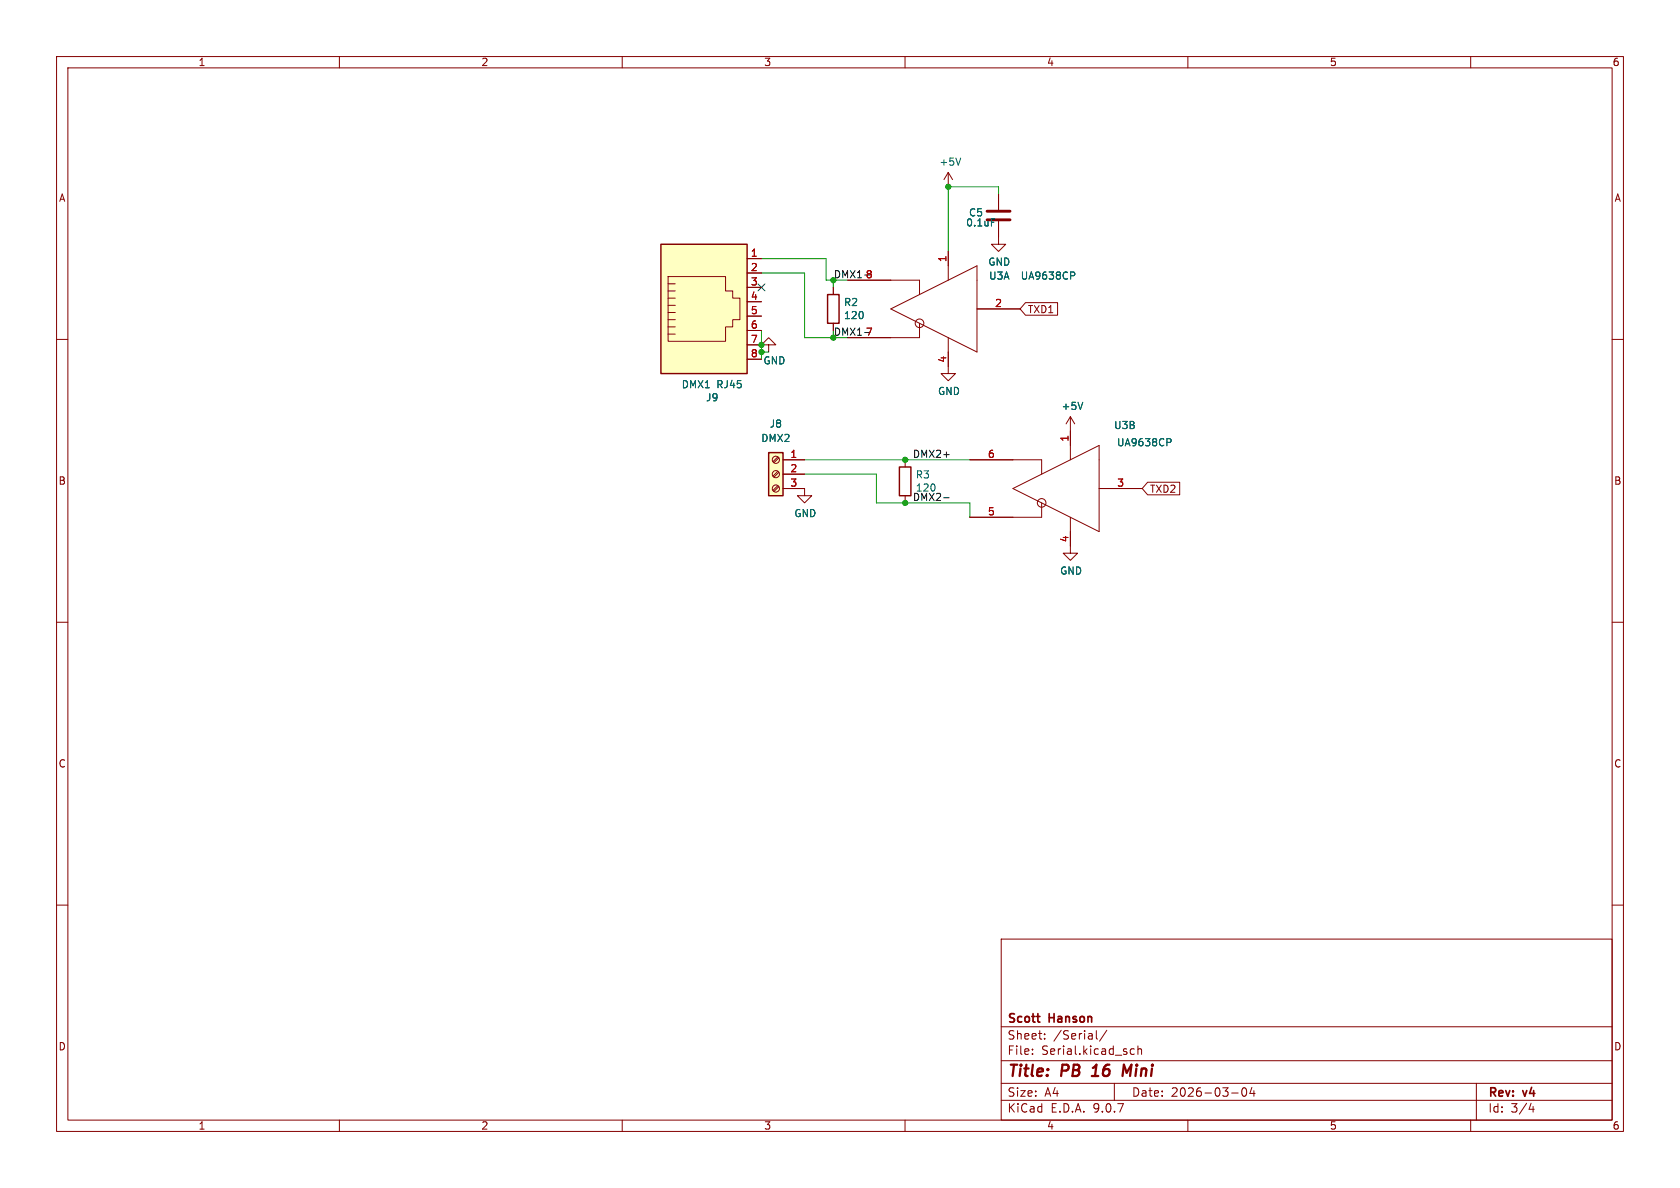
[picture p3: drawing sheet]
<svg xmlns="http://www.w3.org/2000/svg" width="297mm" height="210mm" viewBox="0 0 297 210" stroke-linecap="round" stroke-linejoin="round" font-family="sans-serif">
<g fill="none" stroke="#840000" stroke-width=".18">
<path d="M10 10h277v190h-277zM12 12h273v186h-273zM60 10v2M110 10v2M160 10v2M210 10v2M260 10v2M147.3 50.8v1.3M147.3 57.2v1.2M149.9 49.5h12.7v2.6M157.5 54.6l15.2-7.6v15.2zM162.6 57.2v2.5h-12.7"/>
<path d="M167.6 59.7v6.3h1.3l-1.3 1.3-1.2-1.3h1.2M167.6 44.5v5M172.7 54.6h7.6M176.5 41.9v1.3h1.3l-1.3 1.3-1.2-1.3h1.2M10 60h2M189.2 73.7l-.7 1.2M189.2 73.7l.8 1.2M189.2 73.7v7.6M285 60h2M142.2 86.4v1.2h1.3l-1.3 1.3-1.2-1.3h1.2M171.4 81.3h12.7v2.5M179.1 86.4l15.2-7.7v15.3z"/>
<path d="M184.1 88.9v2.5h-12.7M189.2 91.4v6.4h1.3l-1.3 1.3-1.2-1.3h1.2M194.3 86.4h7.6M10 110h2M285 110h2M10 160h2M177 166h108v32h-108zM285 160h2M60 198v2M110 198v2M160 198v2M177 194.5h108"/>
<path d="M177 191.5h108M177 187.5h108M177 181.5h108M182.5 186.3v.1M182.5 185.5v.1M184.7 183.6v.1M184.7 182.8v.1M193.8 182.2v1.3l.2 .2M195.7 182.1l-1.3 2M197 191.5v3M199.9 186.3l.2 .1 .4-.1M200.5 185.5l-.4-.1-.2 .1"/>
<path d="M201.2 185.5l.2-.1 .3 .1 .1 .9M201.2 184.9v1.5M210 198v2M217.7 193.2h1.2M219.7 192.4l.2-.1a.81 .81 0 0 1 .6 .6 .81 .81 0 0 1-.3 .8l-.2 .1a.81 .81 0 0 1-.3-1.4zM221.3 192.2l-.3 1.1h.9M221.7 192.8v1M260 198v2M261 191.5v6.5M270.7 195l-.4 1.1h.9M271 195.6v1"/>
<circle cx="162.6" cy="57.1" r=".76"/>
<circle cx="184.1" cy="88.9" r=".76"/>
</g>
<path d="M193 190.2h1.2M193.6 188.5l-.4 .3M200 188.2l-.8 1.4-.5-1.4-.3 2" fill="none" stroke="#840000" stroke-width=".4"/>
<path d="M189.3 48.1h.5l.2 .2-.1 .4h-.6M191.4 71.1l-.4 1.3M206.3 77.5h.5l.2 .3-.1 .3-.6 .1" fill="none" stroke="#006464" stroke-width=".18"/>
<path d="M146.3 52.1h2v5.1h-2z" fill="none" stroke="#840000" stroke-width=".25"/>
<path d="M116.8 43.2h15.3v22.8h-15.3z" fill="#ffffc2"/>
<g fill="none" stroke="#840000" stroke-width=".18">
<path d="M118.1 55.2h1.3M118.1 54h1.3M118.1 52.7h1.3M118.1 51.4h1.3M118.1 50.2h1.3M118.1 48.9h10.2v2.5h1.2v1.3h1.3v3.8h-1.3v1.3h-1.2v2.5h-10.2zM118.1 56.5h1.3M118.1 59.1h1.3M118.1 57.8h1.3M132.1 58.4h2.5M132.1 55.9h2.5M132.1 53.3h2.5"/>
<path d="M132.1 50.8h2.5M132.1 48.3h2.5M132.1 45.7h2.5M132.1 63.5h2.5M132.1 61h2.5M135.9 61h-1.3l1.3-1.3 1.3 1.3h-1.3v1.2"/>
</g>
<path d="M116.8 43.2h15.3v22.8h-15.3z" fill="none" stroke="#840000" stroke-width=".25"/>
<path d="M135.9 80h2.5v7.6h-2.5z" fill="#ffffc2"/>
<path d="M135.9 80h2.5v7.6h-2.5zM159 82.6h2v5h-2z" fill="none" stroke="#840000" stroke-width=".25"/>
<g fill="none" stroke="#840000" stroke-width=".18">
<path d="M167.6 30.5l-.7 1.3M167.6 30.5l.8 1.3M167.6 30.5v2.5M176.5 34.3v2.8M176.5 39.1v2.8M132.1 58.4h2.5M132.1 55.9h2.5M132.1 53.3h2.5M132.1 50.8h2.5M132.1 48.3h2.5M132.1 45.7h2.5M147.3 50.8v1.3"/>
<path d="M147.3 57.2v1.2M149.9 49.5h7.6M149.9 59.7h7.6M167.6 44.5v2.5M172.7 54.6h7.6M181.3 53.5h5.7v2.2h-5.7l-1-1.1zM132.1 63.5h2.5M132.1 61h2.5M167.6 62.2v2.6M189.2 76.2v2.5M137.5 80.8l-.8 .8M137.5 83.3l-.8 .9"/>
<path d="M137.5 85.9l-.8 .8M137.7 80.9l-.9 .9M137.7 83.5l-.9 .8M137.7 86l-.9 .9M138.4 81.3h3.8M138.4 83.8h3.8M138.4 86.4h3.8M160 81.3v1.3M160 87.6v1.3M171.4 81.3h7.7M171.4 91.4h7.7M189.2 94v2.5"/>
<path d="M194.3 86.4h7.6M202.9 85.2h5.7v2.3h-5.7l-1-1.1z"/>
<circle cx="137.2" cy="83.8" r=".63"/>
<circle cx="137.2" cy="81.3" r=".63"/>
<circle cx="137.2" cy="86.4" r=".63"/>
</g>
<path d="M169.8 27.9l-.4 1.3M175.3 38.7h.6M189.3 48.1h.5l.2 .2-.1 .4h-.6M191.4 71.1l-.4 1.3M206.3 77.5h.5l.2 .3-.1 .3-.6 .1" fill="none" stroke="#006464" stroke-width=".18"/>
<path d="M174.5 37.3h4.1M174.5 38.9h4.1" fill="none" stroke="#840000" stroke-width=".51"/>
<path d="M166.8 88h1M166.8 80.4h1" fill="none" stroke="#0f0f0f" stroke-width=".18"/>
<path d="M176.5 34.3v-1.3h-8.9v11.5M134.6 58.4v5.1M134.6 48.3h7.6v11.4h5.1M134.6 45.7h11.4v3.8h1.3v1.3M134.6 62.2h1.3M142.2 81.3h29.2M142.2 83.8h12.7v5.1h16.5v2.5" fill="none" stroke="#009600" stroke-width=".18"/>
<path d="M134 50.2l1.2 1.2M135.2 50.2l-1.2 1.2" fill="none" stroke="#000084" stroke-width=".18"/>
<g fill="#009600" stroke="#009600" stroke-width=".18">
<circle cx="160" cy="81.3" r=".46"/>
<circle cx="134.6" cy="61" r=".46"/>
<circle cx="167.6" cy="33" r=".46"/>
<circle cx="147.3" cy="49.5" r=".46"/>
<circle cx="147.3" cy="59.7" r=".46"/>
<circle cx="134.6" cy="62.2" r=".46"/>
<circle cx="160" cy="88.9" r=".46"/>
</g>
<g font-size="2.8" fill="#840000">
<text x="178" y="190.9">Title:</text>
<text x="187.7" y="190.9">PB</text>
<text x="194" y="190.9">16</text>
<text x="200.1" y="190.9">Mini</text>
</g>
<g font-size="2.1" fill="#840000">
<text x="178" y="184">Sheet:</text>
<text x="178" y="181.2">Scott</text>
<text x="185.5" y="181.2">Hanson</text>
<text x="186.2" y="184">/Serial/</text>
<text x="178" y="186.7">File:</text>
<text x="184.1" y="186.7">Serial.kicad_sch</text>
<text x="178" y="196.9">KiCad</text>
<text x="178" y="194.1">Size:</text>
<text x="184.7" y="194.1">A4</text>
<text x="185.7" y="196.9">E.D.A.</text>
<text x="193.3" y="196.9">9.0.7</text>
<text x="200" y="194.1">Date:</text>
<text x="207" y="194.1">2026-03-04</text>
<text x="263" y="194.3">Rev:</text>
<text x="263" y="196.9">Id:</text>
<text x="267.1" y="196.9">3/4</text>
<text x="269.4" y="194.3">v4</text>
</g>
<g font-size="1.8" fill="#840000">
<text x="35" y="11.9">1</text>
<text x="85" y="11.9">2</text>
<text x="135" y="11.9">3</text>
<text x="185" y="11.9">4</text>
<text x="235" y="11.9">5</text>
<text x="285" y="11.9">6</text>
<text x="10.3" y="35.9">A</text>
<text x="285.3" y="35.9">A</text>
<text x="181.6" y="55.6">TXD1</text>
<text x="10.3" y="85.9">B</text>
<text x="203.2" y="87.3">TXD2</text>
<text x="285.3" y="85.9">B</text>
<text x="10.3" y="135.9">C</text>
<text x="285.3" y="135.9">C</text>
<text x="10.3" y="185.9">D</text>
<text x="285.3" y="185.9">D</text>
<text x="35" y="199.9">1</text>
<text x="85" y="199.9">2</text>
<text x="135" y="199.9">3</text>
<text x="185" y="199.9">4</text>
<text x="235" y="199.9">5</text>
<text x="285" y="199.9">6</text>
</g>
<g font-size="1.8" fill="#006464">
<text x="166" y="29.5">+5V</text>
<text x="170.7" y="40.2">0.1uF</text>
<text x="171.2" y="38.5">C5</text>
<text x="174.6" y="47.2">GND</text>
<text x="174.8" y="49.6">U3A</text>
<text x="180.3" y="49.6">UA9638CP</text>
<text x="149.1" y="54.3">R2</text>
<text x="149.1" y="56.6">120</text>
<text x="134.9" y="64.6">GND</text>
<text x="120.4" y="68.8">DMX1</text>
<text x="124.7" y="71.1">J9</text>
<text x="126.7" y="68.8">RJ45</text>
<text x="165.7" y="70">GND</text>
<text x="136" y="75.8">J8</text>
<text x="187.6" y="72.7">+5V</text>
<text x="196.9" y="76">U3B</text>
<text x="134.5" y="78.3">DMX2</text>
<text x="197.4" y="79.1">UA9638CP</text>
<text x="161.8" y="84.8">R3</text>
<text x="140.3" y="91.6">GND</text>
<text x="187.3" y="101.8">GND</text>
</g>
<g font-size="1.8" fill="#a90000">
<text x="132.6" y="45.5">1</text>
<text x="167.4" y="46.4" transform="rotate(-90 167.4 46.4)">1</text>
<text x="132.6" y="53.1">4</text>
<text x="132.6" y="50.5">3</text>
<text x="132.6" y="48">2</text>
<text x="153" y="49.3">8</text>
<text x="132.6" y="58.2">6</text>
<text x="132.6" y="55.6">5</text>
<text x="153" y="59.4">7</text>
<text x="175.8" y="54.4">2</text>
<text x="132.6" y="63.2">8</text>
<text x="132.6" y="60.7">7</text>
<text x="167.4" y="64.2" transform="rotate(-90 167.4 64.2)">4</text>
<text x="139.6" y="81">1</text>
<text x="139.6" y="83.6">2</text>
<text x="174.6" y="81">6</text>
<text x="189" y="78.2" transform="rotate(-90 189 78.2)">1</text>
<text x="139.6" y="86.1">3</text>
<text x="197.4" y="86.1">3</text>
<text x="174.6" y="91.2">5</text>
<text x="189" y="96" transform="rotate(-90 189 96)">4</text>
</g>
<g font-size="1.8" fill="#009600">
<text x="147.3" y="49.3">DMX1+8</text>
<text x="147.3" y="59.4">DMX1-7</text>
</g>
<g font-size="1.8" fill="#0f0f0f">
<text x="161.3" y="81">DMX2+</text>
<text x="161.3" y="88.6">DMX2-</text>
<text x="161.8" y="87.1">120</text>
</g>
</svg>
